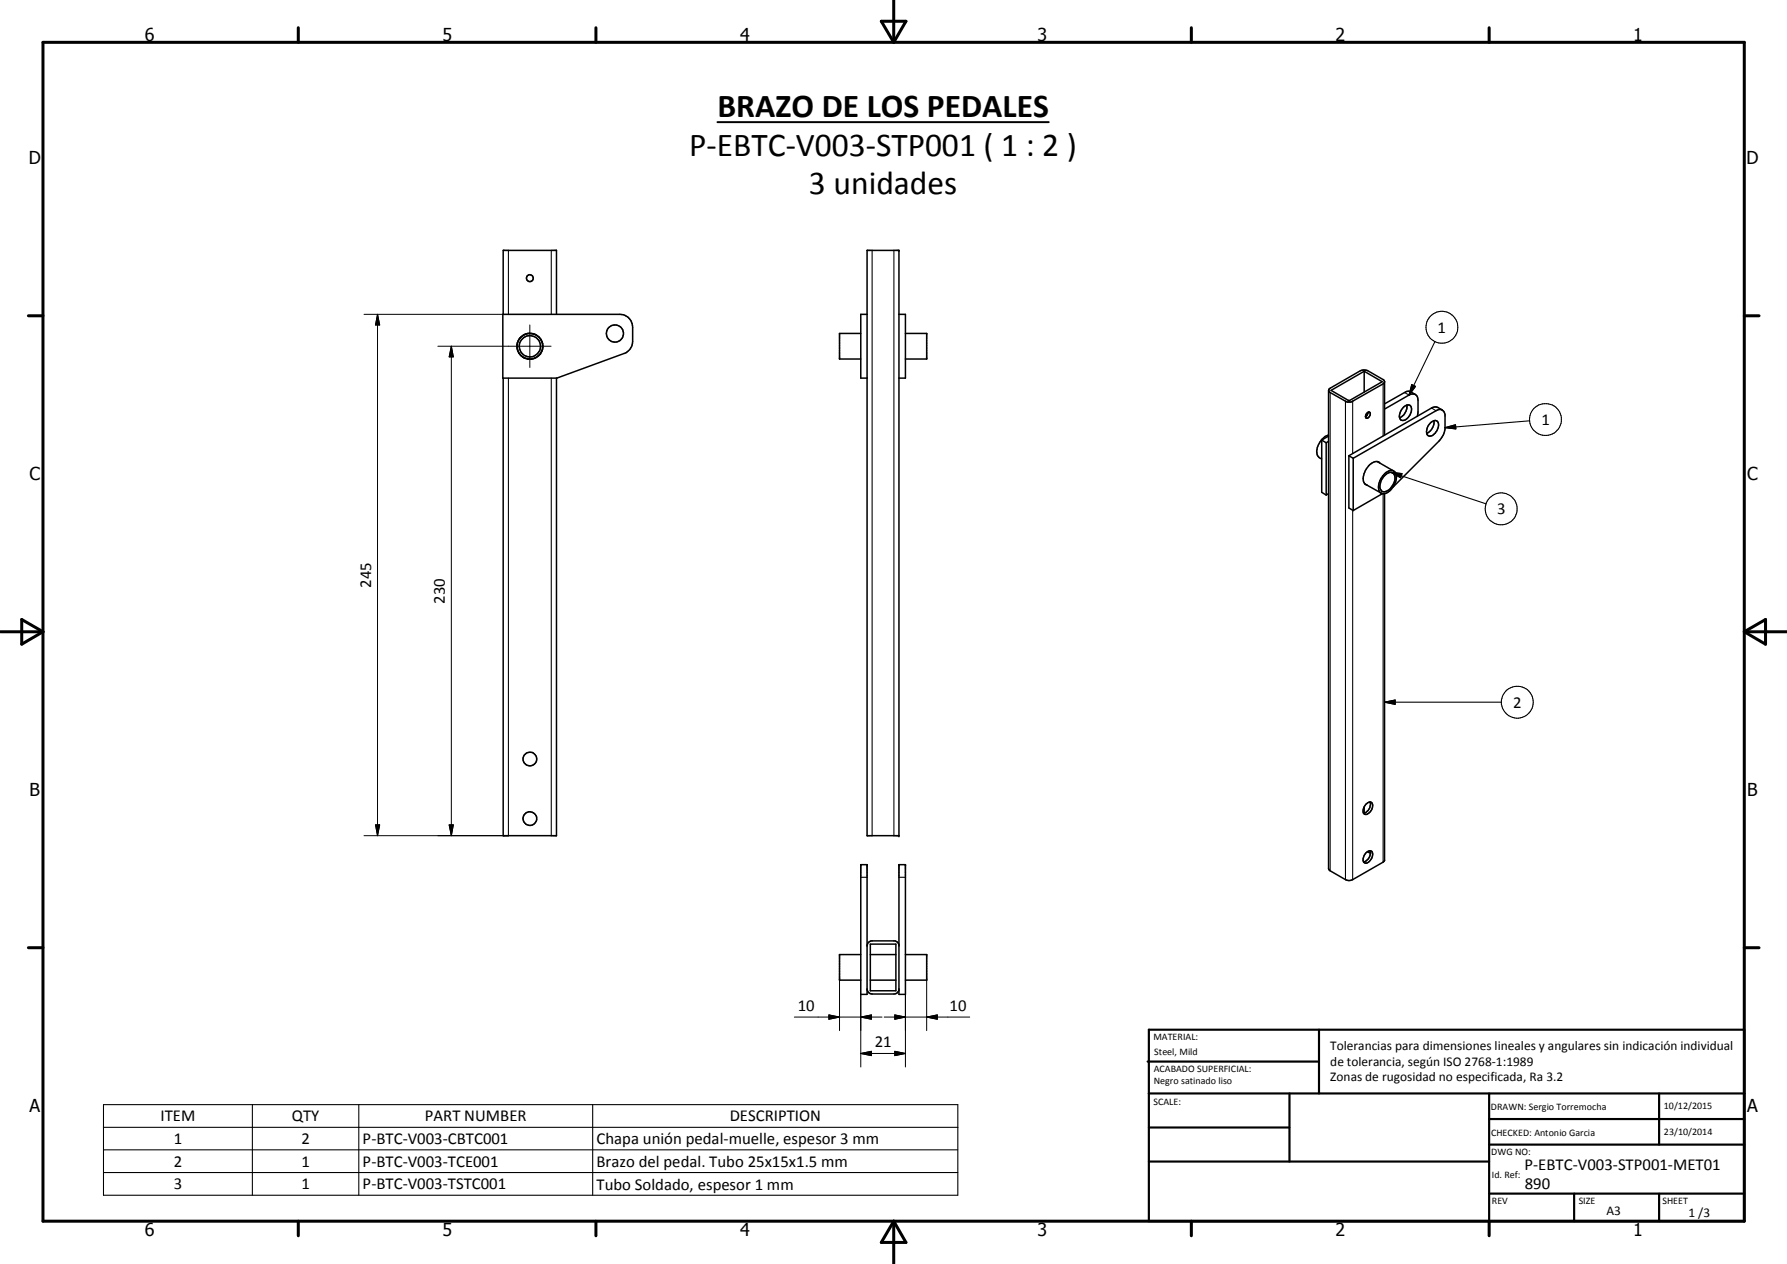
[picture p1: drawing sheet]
<svg xmlns="http://www.w3.org/2000/svg" width="420mm" height="297mm" viewBox="0 0 420 297" stroke-linecap="round" stroke-linejoin="round" font-family="sans-serif">
<g fill="none" stroke="#000" stroke-width=".35">
<path d="M203.9 58.8h7.5v137.6h-7.5zM118.2 73.9h27.5a3 3 0 0 1 3 3v3.4a3 3 0 0 1-1.9 2.8l-15.9 5.8h-12.7zM118.3 73.9v-15.1h12.5v15.1M123.6 78.5l-.7 .4a2.9 2.9 0 0 0-1.2 1.6M123.6 78.5a3 3 0 0 1 4 3.1M123.7 78.5a3 3 0 0 1 3.8 2.3M123.7 78.5l-1.4 .9-.6 1.1M202.4 78.4h-5v6h5M203.9 73.9h-1.5v15h1.5M211.4 73.9h1.5v15h-1.5M212.9 78.4h5v6h-5M118.3 88.9v107.5h12.5v-107.5"/>
<path d="M121.5 81.4l.5 1.6M121.6 81.3l.2 1.2M121.7 80.5l-.1 .4M121.7 80.5l-.2 .9M122 82.9l.5 .7M122.5 83.6l.7 .5 .9 .3M122.5 83.6l1.1 .6M126.1 84l-1.7 .4M126.1 84l-1.2 .4-.9-.1M127.4 82.4l-.4 .8-.9 .8M127.5 82.4l-.4 .8-1 .8M127.6 82l-.1 .4"/>
<path d="M127.6 81.2l-.2 1.2M312.4 91.7v112.4l.3 .5 3.6 2.1 .8 .2 .9-.2 7.2-4.1 .3-.4v-86.2M313 91.7l7.7-4.5 4.3 2.5-7.8 4.5zM317 94.1h.3M320.7 87.2v4.9M321.6 96.9l-.4 .4-.2 .6M321.6 96.9a.46 .46 0 0 1 .6 .2 .46 .46 0 0 1-.1 .6 .52 .52 0 0 1-.4 .6 .52 .52 0 0 1-.7-.4M321.6 96.9l-.2 .7-.4 .3M325.5 89.8l-.3 .4-7.2 4.1a1.51 1.51 0 0 1-1.7 0l-3.6-2.1-.2-.3v-.4l7.4-4.4 .4-.1 1.3 .1 3.8 2.2 .1 .3v12.6M329.9 95.8a1.05 1.05 0 0 1 1-.6 1.05 1.05 0 0 1 .9 .6 2.47 2.47 0 0 1-2.3 3 2.06 2.06 0 0 1 .4-3zM330.8 95.2a2.92 2.92 0 0 1-1.7 3M332.8 92.7l-1.3-.7h-.8l-5.2 2.9"/>
<path d="M332.8 92.7l-.5-.1-.8 .1-6 3.4M332.8 92.7l.4 .5 .2 .9v2.7l-.2 1M336.3 99.4a1.11 1.11 0 0 1 1.8-.2 2.62 2.62 0 0 1-2 3.3l-.2-.1a1.78 1.78 0 0 1 0-2.5zM337.1 98.8a2.93 2.93 0 0 1-1.7 3.1M339.1 96.4l-1.2-.7-1.1 .1-19.7 11.3M310.8 103.4l1 .7M310.8 103.4v12.3l1 .6M311.8 104.1v12.2M312.4 102.5l-1.6 .9M312.4 103.7l-.6 .4M312.4 116l-.6 .3M312.4 102.2a4.2 4.2 0 0 0-2.7 4.8l.5 .6 .6 .3"/>
<path d="M317.1 107.1l1.1 .6M317.1 107.1v12.3l1.1 .6M318.2 107.7l19.4-11.2a1.27 1.27 0 0 1 1.4-.2 1.27 1.27 0 0 1 .8 1.2v3.3l-.3 1.1-.6 1.1-11.3 11.4M318.2 107.7v12.3M320.9 113.7l3.8 2.2M323.9 108.5l3.8 2.2M324.4 108.8a1.6 1.6 0 0 0-2.4 .4 4 4 0 0 0-1.2 4.4l.7 .4M325 116a1.63 1.63 0 0 1-.8-2.3 4.1 4.1 0 0 1 3.1-3.2 1.79 1.79 0 0 1 .9 2.5 4.1 4.1 0 0 1-2.7 3M325 116h.5M325.1 116l-6.9 4M325.4 111.9a1.51 1.51 0 0 1 2.3-.5 3.2 3.2 0 0 1-2.4 4.2 1.52 1.52 0 0 1-.7-2.4zM320.7 189.7v1.4"/>
<path d="M321.1 189a1.07 1.07 0 0 1 1.4-.4 1.97 1.97 0 0 1-1.5 2.8 1.17 1.17 0 0 1-.2-1.9zM322.1 199.9l.1 .7M322.1 188.5a2.06 2.06 0 0 1-1.5 2.6M202.4 203.2h1.5v30.5h-1.5zM211.4 203.2h1.5v30.5h-1.5zM321.1 200.4a1.04 1.04 0 0 1 1.4-.3 1.96 1.96 0 0 1-1.5 2.7l-.3-.2a1.89 1.89 0 0 1 .4-2.2zM321.5 200.2l.7 .3M322.2 200.6a2.23 2.23 0 0 1-1.6 2M202.4 224.3h-5v6h5M203.9 232.4l.2 .7 .7 .5h5.4a1.21 1.21 0 0 0 1.2-.9M204.6 221.9h6v10.9h-6zM204.6 230.3h6"/>
<path d="M204.6 224.3h6M211.4 222l-.3-.5-.6-.4h-5.7l-.7 .4-.2 .8M212.9 224.3h5v6h-5"/>
<circle cx="124.6" cy="65.4" r=".8"/>
<circle cx="144.6" cy="78.4" r="2.02"/>
<circle cx="124.6" cy="81.4" r="2.5"/>
<circle cx="124.6" cy="178.4" r="1.6"/>
<circle cx="124.6" cy="192.4" r="1.6"/>
</g>
<g fill="none" stroke="#000" stroke-width=".25">
<path d="M119.5 58.8v15.1M129.6 58.8v15.1M205.1 58.8v137.6M210.2 58.8v137.6M119.5 88.9v107.5M129.6 88.9v107.5M312.7 92.2v112.4M316.3 94.3v112.4M318 94.3v12.3M325.2 90.2v12.2M330.2 92.2l1.1 .6M331.9 90.4l.9 .4-1.5 2z"/>
<path d="M336.6 95.9l1 .6M337.4 80.3l-6.1 12.5M359.7 98.9l-19.9 1.6M318 119.9v86.8M325.2 116v86.6M327.1 111l2.5 .3-.3 1zM327.1 111l22.3 7.4M339.8 100.5l2.4-.7 .1 1zM325.5 165l2.5-.5v1zM325.5 165h27.5M202.4 206.2h1.5M211.4 206.2h1.5"/>
<path d="M24.3 259.6h200.9v21.3h-200.9zM59.3 259.6v21.3M84.4 259.6v21.3M139.3 259.6v21.3M24.3 264.9h200.9M24.3 270.2h200.9M24.3 275.5h200.9"/>
<circle cx="339" cy="76.9" r="3.8"/>
<circle cx="363.4" cy="98.6" r="3.8"/>
<circle cx="353" cy="119.6" r="3.7"/>
<circle cx="356.7" cy="165" r="3.7"/>
</g>
<g fill="#000">
<circle cx="211.4" cy="58.8" r=".18"/>
<circle cx="211.4" cy="196.4" r=".18"/>
<circle cx="202.4" cy="203.2" r=".18"/>
<circle cx="203.9" cy="203.2" r=".18"/>
<circle cx="211.4" cy="203.2" r=".18"/>
<circle cx="212.9" cy="203.2" r=".18"/>
</g>
<path d="M168.7 28.7h77.9" fill="none" stroke="#000" stroke-width=".46"/>
<g fill="none" stroke="#000" stroke-width=".71">
<path d="M10.1 9.9h400v277.1h-400zM70.1 6.5v3.4M140.1 6.5v3.4M207.2 5h5.8l-2.9 4.9zM210.1 0v9.9M280.1 6.5v3.4M350.1 6.5v3.4M6.7 74.2h3.4M410.1 74.2h3.5M.1 148.5h10M5.1 145.6l5 2.9-5 2.9zM410.1 148.5h10"/>
<path d="M410.1 148.5l5-2.9v5.8zM6.7 222.7h3.4M410.1 222.7h3.5M70.1 287v3.4M140.1 287v3.4M210.1 287v10M210.1 287l2.9 5h-5.8zM280.1 287v3.4M350.1 287v3.4"/>
</g>
<g fill="none" stroke="#000" stroke-width=".51">
<path d="M269.8 249.5h40.3M270.1 242h140v45h-140zM270.1 257h140M303.2 257v16M310.1 242v15M350.1 257v30M390.1 257v12M270.1 265h33.1M270.1 273h80M350.1 269h60M350.1 263h60M350.1 280.5h60"/>
<path d="M370.1 280.5v6.5M390.1 280.5v6.5"/>
</g>
<g fill="#000">
<path d="M88.8 73.9l.5 2.5h-1zM106.1 81.4l.5 2.5h-1zM331.9 90.4l.9 .4-1.5 2zM339.8 100.5l2.4-.7 .1 1zM327.1 111l2.5 .3-.3 1zM325.5 165l2.5-.5v1zM88.3 193.8h1l-.5 2.6zM105.6 193.8h1l-.5 2.6zM194.9 238.5l2.5 .5-2.5 .5zM202.4 239l2.5-.5v1zM210.4 238.5l2.5 .5-2.5 .5zM217.9 239l2.5-.5v1z"/>
<path d="M202.4 247.6l2.5-.5v1zM210.4 247.1l2.5 .5-2.5 .5z"/>
</g>
<g fill="none" stroke="#000" stroke-width=".24">
<path d="M85.6 73.9h32.6M88.8 73.9l.5 2.5h-1zM88.8 73.9v122.5M124.6 76.4v10M102.9 81.4h26.7M106.1 81.4l.5 2.5h-1zM106.1 81.4v115M85.6 196.4h33.9M88.3 193.8h1l-.5 2.6zM105.6 193.8h1l-.5 2.6zM186.8 239h20.6M194.9 238.5l2.5 .5-2.5 .5z"/>
<path d="M197.4 230.3v11.9M202.4 239l2.5-.5v1zM202.4 233.7v17M207.9 239h20.1M210.4 238.5l2.5 .5-2.5 .5zM212.9 233.7v17M217.9 239l2.5-.5v1zM217.9 230.3v11.9M202.4 247.6l2.5-.5v1zM202.4 247.6h10.5M210.4 247.1l2.5 .5-2.5 .5z"/>
</g>
<g font-size="7.9">
<text x="168.7" y="27.6">BRAZO DE LOS PEDALES</text>
<text x="162" y="36.6">P-EBTC-V003-STP001 ( 1 : 2 )</text>
<text x="190.2" y="45.6">3 unidades</text>
</g>
<g font-size="4.2">
<text x="34" y="9.6">6</text>
<text x="104" y="9.6">5</text>
<text x="174" y="9.6">4</text>
<text x="244" y="9.6">3</text>
<text x="314" y="9.6">2</text>
<text x="384" y="9.6">1</text>
<text x="6.8" y="38.7">D</text>
<text x="410.6" y="38.7">D</text>
<text x="7" y="112.9">C</text>
<text x="410.8" y="112.9">C</text>
<text x="7" y="187.1">B</text>
<text x="410.8" y="187.1">B</text>
<text x="7" y="261.4">A</text>
<text x="410.8" y="261.4">A</text>
<text x="34" y="290.4">6</text>
<text x="104" y="290.4">5</text>
<text x="174" y="290.4">4</text>
<text x="244" y="290.4">3</text>
<text x="314" y="290.4">2</text>
<text x="384" y="290.4">1</text>
</g>
<g font-size="3.9">
<text x="338" y="78.2">1</text>
<text x="362.4" y="99.9">1</text>
<text x="352" y="120.9">3</text>
<text x="87.2" y="138.2" transform="rotate(-90 87.2 138.2)">245</text>
<text x="104.6" y="141.9" transform="rotate(-90 104.6 141.9)">230</text>
<text x="355.8" y="166.3">2</text>
<text x="187.6" y="237.5">10</text>
<text x="223.3" y="237.5">10</text>
<text x="205.7" y="246">21</text>
<text x="37.7" y="263.5">ITEM</text>
<text x="68.6" y="263.5">QTY</text>
<text x="99.9" y="263.5">PART NUMBER</text>
<text x="171.6" y="263.5">DESCRIPTION</text>
<text x="40.9" y="268.9">1</text>
<text x="70.9" y="268.9">2</text>
<text x="85.2" y="268.9">P-BTC-V003-CBTC001</text>
<text x="140.3" y="268.9">Chapa unión pedal-muelle, espesor 3 mm</text>
<text x="40.9" y="274.2">2</text>
<text x="70.9" y="274.2">1</text>
<text x="85.2" y="274.2">P-BTC-V003-TCE001</text>
<text x="140.3" y="274.2">Brazo del pedal. Tubo 25x15x1.5 mm</text>
<text x="358.5" y="275">P-EBTC-V003-STP001-MET01</text>
<text x="40.9" y="279.5">3</text>
<text x="70.9" y="279.4">1</text>
<text x="85.2" y="279.5">P-BTC-V003-TSTC001</text>
<text x="140.3" y="279.6">Tubo Soldado, espesor 1 mm</text>
<text x="358.5" y="279.4">890</text>
</g>
<g font-size="3.1">
<text x="312.7" y="246.8">Tolerancias para dimensiones lineales y angulares sin indicación individual</text>
<text x="312.7" y="250.4">de tolerancia, según ISO 2768-1:1989</text>
<text x="312.7" y="254">Zonas de rugosidad no especificada, Ra 3.2</text>
<text x="377.7" y="285.6">A3</text>
<text x="397" y="285.9">1 /3</text>
</g>
<g font-size="2.4">
<text x="271.2" y="244.4">MATERIAL:</text>
<text x="271.3" y="252">ACABADO SUPERFICIAL:</text>
<text x="271.4" y="247.9">Steel, Mild</text>
<text x="271.3" y="254.6">Negro satinado liso</text>
<text x="271.2" y="259.7">SCALE:</text>
<text x="350.6" y="260.8">DRAWN: Sergio Torremocha</text>
<text x="391.2" y="260.6">10/12/2015</text>
<text x="350.6" y="267">CHECKED: Antonio Garcia</text>
<text x="391.2" y="266.7">23/10/2014</text>
<text x="350.6" y="271.4">DWG NO:</text>
<text x="350.8" y="276.9">Id. Ref:</text>
<text x="350.8" y="282.8">REV</text>
<text x="371.2" y="282.9">SIZE</text>
<text x="390.9" y="282.9">SHEET</text>
</g>
</svg>
